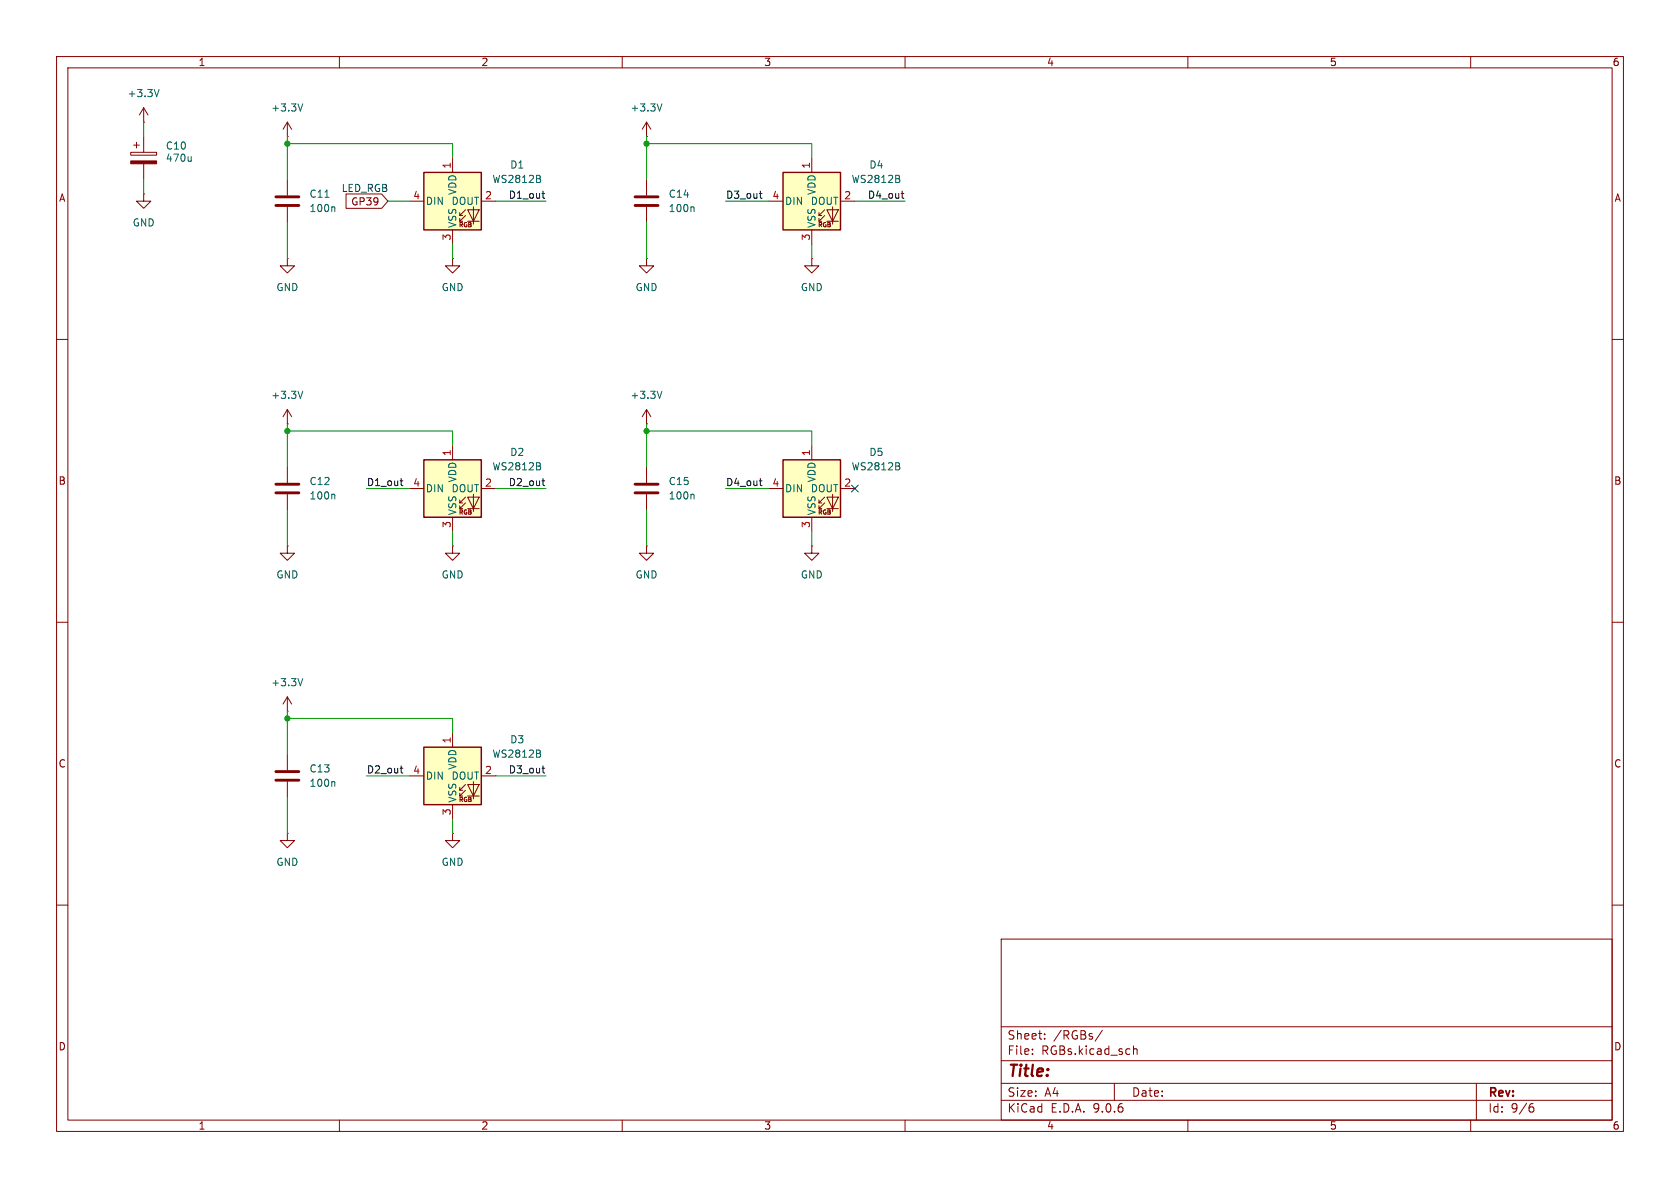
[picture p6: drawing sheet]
(kicad_sch
 (version 20250114)
 (generator "eeschema")
 (generator_version "9.0")
 (paper "A4")
 (lib_symbols
  (symbol "Device:C"
   (pin_numbers (hide yes))
   (pin_names
    (offset 0.254)) (exclude_from_sim no) (in_bom yes) (on_board yes)
   (property "Reference" "C" (at 0.635 2.54 0) (effects (font (size 1.27 1.27)) (justify left)))
   (property "Value" "C" (at 0.635 -2.54 0) (effects (font (size 1.27 1.27)) (justify left)))
   (property "Footprint" "" (at 0.9652 -3.81 0) (effects (font (size 1.27 1.27)) (hide yes)))
   (property "Datasheet" "~" (at 0 0 0) (effects (font (size 1.27 1.27)) (hide yes)))
   (property "Description" "Unpolarized capacitor" (at 0 0 0) (effects (font (size 1.27 1.27)) (hide yes)))
   (symbol "C_0_1"
    (polyline (pts (xy -2.032 0.762) (xy 2.032 0.762)) (stroke (width 0.508) (type default)) (fill (type none)))
    (polyline (pts (xy -2.032 -0.762) (xy 2.032 -0.762)) (stroke (width 0.508) (type default)) (fill (type none))))
   (symbol "C_1_1"
    (pin passive line (at 0 3.81 270) (length 2.794) (name "~" (effects (font (size 1.27 1.27)))) (number "1" (effects (font (size 1.27 1.27)))))
    (pin passive line (at 0 -3.81 90) (length 2.794) (name "~" (effects (font (size 1.27 1.27)))) (number "2" (effects (font (size 1.27 1.27))))))
   (embedded_fonts no))
  (symbol "Device:C_Polarized"
   (pin_numbers (hide yes))
   (pin_names
    (offset 0.254)) (exclude_from_sim no) (in_bom yes) (on_board yes)
   (property "Reference" "C" (at 0.635 2.54 0) (effects (font (size 1.27 1.27)) (justify left)))
   (property "Value" "C_Polarized" (at 0.635 -2.54 0) (effects (font (size 1.27 1.27)) (justify left)))
   (property "Footprint" "" (at 0.9652 -3.81 0) (effects (font (size 1.27 1.27)) (hide yes)))
   (property "Datasheet" "~" (at 0 0 0) (effects (font (size 1.27 1.27)) (hide yes)))
   (property "Description" "Polarized capacitor" (at 0 0 0) (effects (font (size 1.27 1.27)) (hide yes)))
   (symbol "C_Polarized_0_1"
    (rectangle (start -2.286 0.508) (end 2.286 1.016) (stroke (width 0) (type default)) (fill (type none)))
    (polyline (pts (xy -1.778 2.286) (xy -0.762 2.286)) (stroke (width 0) (type default)) (fill (type none)))
    (polyline (pts (xy -1.27 2.794) (xy -1.27 1.778)) (stroke (width 0) (type default)) (fill (type none)))
    (rectangle (start 2.286 -0.508) (end -2.286 -1.016) (stroke (width 0) (type default)) (fill (type outline))))
   (symbol "C_Polarized_1_1"
    (pin passive line (at 0 3.81 270) (length 2.794) (name "~" (effects (font (size 1.27 1.27)))) (number "1" (effects (font (size 1.27 1.27)))))
    (pin passive line (at 0 -3.81 90) (length 2.794) (name "~" (effects (font (size 1.27 1.27)))) (number "2" (effects (font (size 1.27 1.27))))))
   (embedded_fonts no))
  (symbol "LED:WS2812B"
   (pin_names
    (offset 0.254)) (exclude_from_sim no) (in_bom yes) (on_board yes)
   (property "Reference" "D" (at 5.08 5.715 0) (effects (font (size 1.27 1.27)) (justify right bottom)))
   (property "Value" "WS2812B" (at 1.27 -5.715 0) (effects (font (size 1.27 1.27)) (justify left top)))
   (property "Footprint" "LED_SMD:LED_WS2812B_PLCC4_5.0x5.0mm_P3.2mm" (at 1.27 -7.62 0) (effects (font (size 1.27 1.27)) (justify left top) (hide yes)))
   (property "Datasheet" "https://cdn-shop.adafruit.com/datasheets/WS2812B.pdf" (at 2.54 -9.525 0) (effects (font (size 1.27 1.27)) (justify left top) (hide yes)))
   (property "Description" "RGB LED with integrated controller" (at 0 0 0) (effects (font (size 1.27 1.27)) (hide yes)))
   (symbol "WS2812B_0_0"
    (text "RGB" (at 2.286 -4.191 0) (effects (font (size 0.762 0.762)))))
   (symbol "WS2812B_0_1"
    (polyline (pts (xy 1.27 -2.54) (xy 1.778 -2.54)) (stroke (width 0) (type default)) (fill (type none)))
    (polyline (pts (xy 1.27 -3.556) (xy 1.778 -3.556)) (stroke (width 0) (type default)) (fill (type none)))
    (polyline (pts (xy 2.286 -1.524) (xy 1.27 -2.54) (xy 1.27 -2.032)) (stroke (width 0) (type default)) (fill (type none)))
    (polyline (pts (xy 2.286 -2.54) (xy 1.27 -3.556) (xy 1.27 -3.048)) (stroke (width 0) (type default)) (fill (type none)))
    (polyline (pts (xy 3.683 -1.016) (xy 3.683 -3.556) (xy 3.683 -4.064)) (stroke (width 0) (type default)) (fill (type none)))
    (polyline (pts (xy 4.699 -1.524) (xy 2.667 -1.524) (xy 3.683 -3.556) (xy 4.699 -1.524)) (stroke (width 0) (type default)) (fill (type none)))
    (polyline (pts (xy 4.699 -3.556) (xy 2.667 -3.556)) (stroke (width 0) (type default)) (fill (type none)))
    (rectangle (start 5.08 5.08) (end -5.08 -5.08) (stroke (width 0.254) (type default)) (fill (type background))))
   (symbol "WS2812B_1_1"
    (pin input line (at -7.62 0 0) (length 2.54) (name "DIN" (effects (font (size 1.27 1.27)))) (number "4" (effects (font (size 1.27 1.27)))))
    (pin power_in line (at 0 7.62 270) (length 2.54) (name "VDD" (effects (font (size 1.27 1.27)))) (number "1" (effects (font (size 1.27 1.27)))))
    (pin power_in line (at 0 -7.62 90) (length 2.54) (name "VSS" (effects (font (size 1.27 1.27)))) (number "3" (effects (font (size 1.27 1.27)))))
    (pin output line (at 7.62 0 180) (length 2.54) (name "DOUT" (effects (font (size 1.27 1.27)))) (number "2" (effects (font (size 1.27 1.27))))))
   (embedded_fonts no))
  (symbol "power:+3.3V"
   (power)
   (pin_numbers (hide yes))
   (pin_names
    (offset 0) (hide yes)) (exclude_from_sim no) (in_bom yes) (on_board yes)
   (property "Reference" "#PWR" (at 0 -3.81 0) (effects (font (size 1.27 1.27)) (hide yes)))
   (property "Value" "+3.3V" (at 0 3.556 0) (effects (font (size 1.27 1.27))))
   (property "Footprint" "" (at 0 0 0) (effects (font (size 1.27 1.27)) (hide yes)))
   (property "Datasheet" "" (at 0 0 0) (effects (font (size 1.27 1.27)) (hide yes)))
   (property "Description" "Power symbol creates a global label with name \"+3.3V\"" (at 0 0 0) (effects (font (size 1.27 1.27)) (hide yes)))
   (symbol "+3.3V_0_1"
    (polyline (pts (xy -0.762 1.27) (xy 0 2.54)) (stroke (width 0) (type default)) (fill (type none)))
    (polyline (pts (xy 0 2.54) (xy 0.762 1.27)) (stroke (width 0) (type default)) (fill (type none)))
    (polyline (pts (xy 0 0) (xy 0 2.54)) (stroke (width 0) (type default)) (fill (type none))))
   (symbol "+3.3V_1_1"
    (pin power_in line (at 0 0 90) (length 0) (name "~" (effects (font (size 1.27 1.27)))) (number "1" (effects (font (size 1.27 1.27))))))
   (embedded_fonts no))
  (symbol "power:GND"
   (power)
   (pin_numbers (hide yes))
   (pin_names
    (offset 0) (hide yes)) (exclude_from_sim no) (in_bom yes) (on_board yes)
   (property "Reference" "#PWR" (at 0 -6.35 0) (effects (font (size 1.27 1.27)) (hide yes)))
   (property "Value" "GND" (at 0 -3.81 0) (effects (font (size 1.27 1.27))))
   (property "Footprint" "" (at 0 0 0) (effects (font (size 1.27 1.27)) (hide yes)))
   (property "Datasheet" "" (at 0 0 0) (effects (font (size 1.27 1.27)) (hide yes)))
   (property "Description" "Power symbol creates a global label with name \"GND\" , ground" (at 0 0 0) (effects (font (size 1.27 1.27)) (hide yes)))
   (symbol "GND_0_1"
    (polyline (pts (xy 0 0) (xy 0 -1.27) (xy 1.27 -1.27) (xy 0 -2.54) (xy -1.27 -1.27) (xy 0 -1.27)) (stroke (width 0) (type default)) (fill (type none))))
   (symbol "GND_1_1"
    (pin power_in line (at 0 0 270) (length 0) (name "~" (effects (font (size 1.27 1.27)))) (number "1" (effects (font (size 1.27 1.27))))))
   (embedded_fonts no)))
 (text "LED_RGB"
  (exclude_from_sim no)
  (at 64.516 33.528 0)
  (effects (font (size 1.27 1.27))))
 (junction
  (at 114.3 76.2)
  (diameter 0)
  (color 0 0 0 0))
 (junction
  (at 50.8 76.2)
  (diameter 0)
  (color 0 0 0 0))
 (junction
  (at 50.8 25.4)
  (diameter 0)
  (color 0 0 0 0))
 (junction
  (at 50.8 127)
  (diameter 0)
  (color 0 0 0 0))
 (junction
  (at 114.3 25.4)
  (diameter 0)
  (color 0 0 0 0))
 (no_connect
  (at 151.13 86.36))
 (wire
  (pts (xy 114.3 25.4) (xy 143.51 25.4))
  (stroke (width 0) (type default)))
 (wire
  (pts (xy 80.01 45.72) (xy 80.01 43.18))
  (stroke (width 0) (type default)))
 (wire
  (pts (xy 64.77 86.36) (xy 72.39 86.36))
  (stroke (width 0) (type default)))
 (wire
  (pts (xy 128.27 35.56) (xy 135.89 35.56))
  (stroke (width 0) (type default)))
 (wire
  (pts (xy 151.13 35.56) (xy 160.02 35.56))
  (stroke (width 0) (type default)))
 (wire
  (pts (xy 50.8 25.4) (xy 80.01 25.4))
  (stroke (width 0) (type default)))
 (wire
  (pts (xy 114.3 82.55) (xy 114.3 76.2))
  (stroke (width 0) (type default)))
 (wire
  (pts (xy 87.63 35.56) (xy 96.52 35.56))
  (stroke (width 0) (type default)))
 (wire
  (pts (xy 80.01 76.2) (xy 80.01 78.74))
  (stroke (width 0) (type default)))
 (wire
  (pts (xy 50.8 39.37) (xy 50.8 45.72))
  (stroke (width 0) (type default)))
 (wire
  (pts (xy 80.01 25.4) (xy 80.01 27.94))
  (stroke (width 0) (type default)))
 (wire
  (pts (xy 50.8 82.55) (xy 50.8 76.2))
  (stroke (width 0) (type default)))
 (wire
  (pts (xy 114.3 74.93) (xy 114.3 76.2))
  (stroke (width 0) (type default)))
 (wire
  (pts (xy 143.51 25.4) (xy 143.51 27.94))
  (stroke (width 0) (type default)))
 (wire
  (pts (xy 143.51 96.52) (xy 143.51 93.98))
  (stroke (width 0) (type default)))
 (wire
  (pts (xy 87.63 137.16) (xy 96.52 137.16))
  (stroke (width 0) (type default)))
 (wire
  (pts (xy 25.4 31.75) (xy 25.4 34.29))
  (stroke (width 0) (type default)))
 (wire
  (pts (xy 50.8 133.35) (xy 50.8 127))
  (stroke (width 0) (type default)))
 (wire
  (pts (xy 114.3 24.13) (xy 114.3 25.4))
  (stroke (width 0) (type default)))
 (wire
  (pts (xy 25.4 21.59) (xy 25.4 24.13))
  (stroke (width 0) (type default)))
 (wire
  (pts (xy 50.8 25.4) (xy 50.8 31.75))
  (stroke (width 0) (type default)))
 (wire
  (pts (xy 143.51 76.2) (xy 143.51 78.74))
  (stroke (width 0) (type default)))
 (wire
  (pts (xy 128.27 86.36) (xy 135.89 86.36))
  (stroke (width 0) (type default)))
 (wire
  (pts (xy 143.51 45.72) (xy 143.51 43.18))
  (stroke (width 0) (type default)))
 (wire
  (pts (xy 80.01 127) (xy 80.01 129.54))
  (stroke (width 0) (type default)))
 (wire
  (pts (xy 114.3 90.17) (xy 114.3 96.52))
  (stroke (width 0) (type default)))
 (wire
  (pts (xy 114.3 76.2) (xy 143.51 76.2))
  (stroke (width 0) (type default)))
 (wire
  (pts (xy 50.8 76.2) (xy 80.01 76.2))
  (stroke (width 0) (type default)))
 (wire
  (pts (xy 50.8 140.97) (xy 50.8 147.32))
  (stroke (width 0) (type default)))
 (wire
  (pts (xy 87.63 86.36) (xy 96.52 86.36))
  (stroke (width 0) (type default)))
 (wire
  (pts (xy 80.01 147.32) (xy 80.01 144.78))
  (stroke (width 0) (type default)))
 (wire
  (pts (xy 50.8 24.13) (xy 50.8 25.4))
  (stroke (width 0) (type default)))
 (wire
  (pts (xy 68.58 35.56) (xy 72.39 35.56))
  (stroke (width 0) (type default)))
 (wire
  (pts (xy 50.8 74.93) (xy 50.8 76.2))
  (stroke (width 0) (type default)))
 (wire
  (pts (xy 50.8 127) (xy 80.01 127))
  (stroke (width 0) (type default)))
 (wire
  (pts (xy 50.8 125.73) (xy 50.8 127))
  (stroke (width 0) (type default)))
 (wire
  (pts (xy 114.3 39.37) (xy 114.3 45.72))
  (stroke (width 0) (type default)))
 (wire
  (pts (xy 64.77 137.16) (xy 72.39 137.16))
  (stroke (width 0) (type default)))
 (wire
  (pts (xy 50.8 90.17) (xy 50.8 96.52))
  (stroke (width 0) (type default)))
 (wire
  (pts (xy 114.3 31.75) (xy 114.3 25.4))
  (stroke (width 0) (type default)))
 (wire
  (pts (xy 80.01 96.52) (xy 80.01 93.98))
  (stroke (width 0) (type default)))
 (label "D2_out"
  (at 96.52 86.36 180)
  (effects (font (size 1.27 1.27)) (justify right bottom)))
 (label "D4_out"
  (at 128.27 86.36 0)
  (effects (font (size 1.27 1.27)) (justify left bottom)))
 (label "D2_out"
  (at 64.77 137.16 0)
  (effects (font (size 1.27 1.27)) (justify left bottom)))
 (label "D4_out"
  (at 160.02 35.56 180)
  (effects (font (size 1.27 1.27)) (justify right bottom)))
 (label "D1_out"
  (at 96.52 35.56 180)
  (effects (font (size 1.27 1.27)) (justify right bottom)))
 (label "D3_out"
  (at 96.52 137.16 180)
  (effects (font (size 1.27 1.27)) (justify right bottom)))
 (label "D3_out"
  (at 128.27 35.56 0)
  (effects (font (size 1.27 1.27)) (justify left bottom)))
 (label "D1_out"
  (at 64.77 86.36 0)
  (effects (font (size 1.27 1.27)) (justify left bottom)))
 (global_label "GP39"
  (shape input)
  (at 68.58 35.56 180)
  (fields_autoplaced yes)
  (effects (font (size 1.27 1.27)) (justify right))
  (property "Intersheetrefs" "${INTERSHEET_REFS}" (at 60.6358 35.56 0) (effects (font (size 1.27 1.27)) (justify right) (hide yes))))
 (symbol
  (lib_id "power:GND")
  (at 80.01 147.32 0)
  (unit 1)
  (exclude_from_sim no)
  (in_bom yes)
  (on_board yes)
  (dnp no)
  (fields_autoplaced yes)
  (property "Reference" "#PWR038" (at 80.01 153.67 0) (effects (font (size 1.27 1.27)) (hide yes)))
  (property "Value" "GND" (at 80.01 152.4 0) (effects (font (size 1.27 1.27))))
  (property "Footprint" "" (at 80.01 147.32 0) (effects (font (size 1.27 1.27)) (hide yes)))
  (property "Datasheet" "" (at 80.01 147.32 0) (effects (font (size 1.27 1.27)) (hide yes)))
  (property "Description" "Power symbol creates a global label with name \"GND\" , ground" (at 80.01 147.32 0) (effects (font (size 1.27 1.27)) (hide yes)))
  (pin "1"))
 (symbol
  (lib_id "power:GND")
  (at 50.8 45.72 0)
  (unit 1)
  (exclude_from_sim no)
  (in_bom yes)
  (on_board yes)
  (dnp no)
  (fields_autoplaced yes)
  (property "Reference" "#PWR04" (at 50.8 52.07 0) (effects (font (size 1.27 1.27)) (hide yes)))
  (property "Value" "GND" (at 50.8 50.8 0) (effects (font (size 1.27 1.27))))
  (property "Footprint" "" (at 50.8 45.72 0) (effects (font (size 1.27 1.27)) (hide yes)))
  (property "Datasheet" "" (at 50.8 45.72 0) (effects (font (size 1.27 1.27)) (hide yes)))
  (property "Description" "Power symbol creates a global label with name \"GND\" , ground" (at 50.8 45.72 0) (effects (font (size 1.27 1.27)) (hide yes)))
  (pin "1"))
 (symbol
  (lib_id "power:GND")
  (at 80.01 45.72 0)
  (unit 1)
  (exclude_from_sim no)
  (in_bom yes)
  (on_board yes)
  (dnp no)
  (fields_autoplaced yes)
  (property "Reference" "#PWR036" (at 80.01 52.07 0) (effects (font (size 1.27 1.27)) (hide yes)))
  (property "Value" "GND" (at 80.01 50.8 0) (effects (font (size 1.27 1.27))))
  (property "Footprint" "" (at 80.01 45.72 0) (effects (font (size 1.27 1.27)) (hide yes)))
  (property "Datasheet" "" (at 80.01 45.72 0) (effects (font (size 1.27 1.27)) (hide yes)))
  (property "Description" "Power symbol creates a global label with name \"GND\" , ground" (at 80.01 45.72 0) (effects (font (size 1.27 1.27)) (hide yes)))
  (pin "1"))
 (symbol
  (lib_id "power:GND")
  (at 80.01 96.52 0)
  (unit 1)
  (exclude_from_sim no)
  (in_bom yes)
  (on_board yes)
  (dnp no)
  (fields_autoplaced yes)
  (property "Reference" "#PWR037" (at 80.01 102.87 0) (effects (font (size 1.27 1.27)) (hide yes)))
  (property "Value" "GND" (at 80.01 101.6 0) (effects (font (size 1.27 1.27))))
  (property "Footprint" "" (at 80.01 96.52 0) (effects (font (size 1.27 1.27)) (hide yes)))
  (property "Datasheet" "" (at 80.01 96.52 0) (effects (font (size 1.27 1.27)) (hide yes)))
  (property "Description" "Power symbol creates a global label with name \"GND\" , ground" (at 80.01 96.52 0) (effects (font (size 1.27 1.27)) (hide yes)))
  (pin "1"))
 (symbol
  (lib_id "power:+3.3V")
  (at 114.3 74.93 0)
  (unit 1)
  (exclude_from_sim no)
  (in_bom yes)
  (on_board yes)
  (dnp no)
  (fields_autoplaced yes)
  (property "Reference" "#PWR045" (at 114.3 78.74 0) (effects (font (size 1.27 1.27)) (hide yes)))
  (property "Value" "+3.3V" (at 114.3 69.85 0) (effects (font (size 1.27 1.27))))
  (property "Footprint" "" (at 114.3 74.93 0) (effects (font (size 1.27 1.27)) (hide yes)))
  (property "Datasheet" "" (at 114.3 74.93 0) (effects (font (size 1.27 1.27)) (hide yes)))
  (property "Description" "Power symbol creates a global label with name \"+3.3V\"" (at 114.3 74.93 0) (effects (font (size 1.27 1.27)) (hide yes)))
  (pin "1"))
 (symbol
  (lib_id "power:GND")
  (at 25.4 34.29 0)
  (unit 1)
  (exclude_from_sim no)
  (in_bom yes)
  (on_board yes)
  (dnp no)
  (fields_autoplaced yes)
  (property "Reference" "#PWR09" (at 25.4 40.64 0) (effects (font (size 1.27 1.27)) (hide yes)))
  (property "Value" "GND" (at 25.4 39.37 0) (effects (font (size 1.27 1.27))))
  (property "Footprint" "" (at 25.4 34.29 0) (effects (font (size 1.27 1.27)) (hide yes)))
  (property "Datasheet" "" (at 25.4 34.29 0) (effects (font (size 1.27 1.27)) (hide yes)))
  (property "Description" "Power symbol creates a global label with name \"GND\" , ground" (at 25.4 34.29 0) (effects (font (size 1.27 1.27)) (hide yes)))
  (pin "1"))
 (symbol
  (lib_id "Device:C_Polarized")
  (at 25.4 27.94 0)
  (unit 1)
  (exclude_from_sim no)
  (in_bom yes)
  (on_board yes)
  (dnp no)
  (fields_autoplaced yes)
  (property "Reference" "C10" (at 29.21 25.7809 0) (effects (font (size 1.27 1.27)) (justify left)))
  (property "Value" "470u" (at 29.21 27.94 0) (effects (font (size 1.27 1.27)) (justify left)))
  (property "Footprint" "Capacitor_THT:CP_Radial_D10.0mm_P3.80mm" (at 26.3652 31.75 0) (effects (font (size 1.27 1.27)) (hide yes)))
  (property "Datasheet" "~" (at 25.4 27.94 0) (effects (font (size 1.27 1.27)) (hide yes)))
  (property "Description" "Polarized capacitor" (at 25.4 27.94 0) (effects (font (size 1.27 1.27)) (hide yes)))
  (pin "2")
  (pin "1"))
 (symbol
  (lib_id "power:GND")
  (at 143.51 45.72 0)
  (unit 1)
  (exclude_from_sim no)
  (in_bom yes)
  (on_board yes)
  (dnp no)
  (fields_autoplaced yes)
  (property "Reference" "#PWR039" (at 143.51 52.07 0) (effects (font (size 1.27 1.27)) (hide yes)))
  (property "Value" "GND" (at 143.51 50.8 0) (effects (font (size 1.27 1.27))))
  (property "Footprint" "" (at 143.51 45.72 0) (effects (font (size 1.27 1.27)) (hide yes)))
  (property "Datasheet" "" (at 143.51 45.72 0) (effects (font (size 1.27 1.27)) (hide yes)))
  (property "Description" "Power symbol creates a global label with name \"GND\" , ground" (at 143.51 45.72 0) (effects (font (size 1.27 1.27)) (hide yes)))
  (pin "1"))
 (symbol
  (lib_id "power:GND")
  (at 50.8 147.32 0)
  (unit 1)
  (exclude_from_sim no)
  (in_bom yes)
  (on_board yes)
  (dnp no)
  (fields_autoplaced yes)
  (property "Reference" "#PWR033" (at 50.8 153.67 0) (effects (font (size 1.27 1.27)) (hide yes)))
  (property "Value" "GND" (at 50.8 152.4 0) (effects (font (size 1.27 1.27))))
  (property "Footprint" "" (at 50.8 147.32 0) (effects (font (size 1.27 1.27)) (hide yes)))
  (property "Datasheet" "" (at 50.8 147.32 0) (effects (font (size 1.27 1.27)) (hide yes)))
  (property "Description" "Power symbol creates a global label with name \"GND\" , ground" (at 50.8 147.32 0) (effects (font (size 1.27 1.27)) (hide yes)))
  (pin "1"))
 (symbol
  (lib_id "power:GND")
  (at 114.3 96.52 0)
  (unit 1)
  (exclude_from_sim no)
  (in_bom yes)
  (on_board yes)
  (dnp no)
  (fields_autoplaced yes)
  (property "Reference" "#PWR035" (at 114.3 102.87 0) (effects (font (size 1.27 1.27)) (hide yes)))
  (property "Value" "GND" (at 114.3 101.6 0) (effects (font (size 1.27 1.27))))
  (property "Footprint" "" (at 114.3 96.52 0) (effects (font (size 1.27 1.27)) (hide yes)))
  (property "Datasheet" "" (at 114.3 96.52 0) (effects (font (size 1.27 1.27)) (hide yes)))
  (property "Description" "Power symbol creates a global label with name \"GND\" , ground" (at 114.3 96.52 0) (effects (font (size 1.27 1.27)) (hide yes)))
  (pin "1"))
 (symbol
  (lib_id "power:GND")
  (at 50.8 96.52 0)
  (unit 1)
  (exclude_from_sim no)
  (in_bom yes)
  (on_board yes)
  (dnp no)
  (fields_autoplaced yes)
  (property "Reference" "#PWR032" (at 50.8 102.87 0) (effects (font (size 1.27 1.27)) (hide yes)))
  (property "Value" "GND" (at 50.8 101.6 0) (effects (font (size 1.27 1.27))))
  (property "Footprint" "" (at 50.8 96.52 0) (effects (font (size 1.27 1.27)) (hide yes)))
  (property "Datasheet" "" (at 50.8 96.52 0) (effects (font (size 1.27 1.27)) (hide yes)))
  (property "Description" "Power symbol creates a global label with name \"GND\" , ground" (at 50.8 96.52 0) (effects (font (size 1.27 1.27)) (hide yes)))
  (pin "1"))
 (symbol
  (lib_id "power:+3.3V")
  (at 25.4 21.59 0)
  (unit 1)
  (exclude_from_sim no)
  (in_bom yes)
  (on_board yes)
  (dnp no)
  (fields_autoplaced yes)
  (property "Reference" "#PWR010" (at 25.4 25.4 0) (effects (font (size 1.27 1.27)) (hide yes)))
  (property "Value" "+3.3V" (at 25.4 16.51 0) (effects (font (size 1.27 1.27))))
  (property "Footprint" "" (at 25.4 21.59 0) (effects (font (size 1.27 1.27)) (hide yes)))
  (property "Datasheet" "" (at 25.4 21.59 0) (effects (font (size 1.27 1.27)) (hide yes)))
  (property "Description" "Power symbol creates a global label with name \"+3.3V\"" (at 25.4 21.59 0) (effects (font (size 1.27 1.27)) (hide yes)))
  (pin "1"))
 (symbol
  (lib_id "power:GND")
  (at 143.51 96.52 0)
  (unit 1)
  (exclude_from_sim no)
  (in_bom yes)
  (on_board yes)
  (dnp no)
  (fields_autoplaced yes)
  (property "Reference" "#PWR040" (at 143.51 102.87 0) (effects (font (size 1.27 1.27)) (hide yes)))
  (property "Value" "GND" (at 143.51 101.6 0) (effects (font (size 1.27 1.27))))
  (property "Footprint" "" (at 143.51 96.52 0) (effects (font (size 1.27 1.27)) (hide yes)))
  (property "Datasheet" "" (at 143.51 96.52 0) (effects (font (size 1.27 1.27)) (hide yes)))
  (property "Description" "Power symbol creates a global label with name \"GND\" , ground" (at 143.51 96.52 0) (effects (font (size 1.27 1.27)) (hide yes)))
  (pin "1"))
 (symbol
  (lib_id "LED:WS2812B")
  (at 80.01 137.16 0)
  (unit 1)
  (exclude_from_sim no)
  (in_bom yes)
  (on_board yes)
  (dnp no)
  (fields_autoplaced yes)
  (property "Reference" "D3" (at 91.44 130.7398 0) (effects (font (size 1.27 1.27))))
  (property "Value" "WS2812B" (at 91.44 133.2798 0) (effects (font (size 1.27 1.27))))
  (property "Footprint" "LED_SMD:LED_WS2812B_PLCC4_5.0x5.0mm_P3.2mm" (at 81.28 144.78 0) (effects (font (size 1.27 1.27)) (justify left top) (hide yes)))
  (property "Datasheet" "https://cdn-shop.adafruit.com/datasheets/WS2812B.pdf" (at 82.55 146.685 0) (effects (font (size 1.27 1.27)) (justify left top) (hide yes)))
  (property "Description" "RGB LED with integrated controller" (at 80.01 137.16 0) (effects (font (size 1.27 1.27)) (hide yes)))
  (pin "4")
  (pin "1")
  (pin "3")
  (pin "2"))
 (symbol
  (lib_id "power:GND")
  (at 114.3 45.72 0)
  (unit 1)
  (exclude_from_sim no)
  (in_bom yes)
  (on_board yes)
  (dnp no)
  (fields_autoplaced yes)
  (property "Reference" "#PWR034" (at 114.3 52.07 0) (effects (font (size 1.27 1.27)) (hide yes)))
  (property "Value" "GND" (at 114.3 50.8 0) (effects (font (size 1.27 1.27))))
  (property "Footprint" "" (at 114.3 45.72 0) (effects (font (size 1.27 1.27)) (hide yes)))
  (property "Datasheet" "" (at 114.3 45.72 0) (effects (font (size 1.27 1.27)) (hide yes)))
  (property "Description" "Power symbol creates a global label with name \"GND\" , ground" (at 114.3 45.72 0) (effects (font (size 1.27 1.27)) (hide yes)))
  (pin "1"))
 (symbol
  (lib_id "LED:WS2812B")
  (at 80.01 86.36 0)
  (unit 1)
  (exclude_from_sim no)
  (in_bom yes)
  (on_board yes)
  (dnp no)
  (fields_autoplaced yes)
  (property "Reference" "D2" (at 91.44 79.9398 0) (effects (font (size 1.27 1.27))))
  (property "Value" "WS2812B" (at 91.44 82.4798 0) (effects (font (size 1.27 1.27))))
  (property "Footprint" "LED_SMD:LED_WS2812B_PLCC4_5.0x5.0mm_P3.2mm" (at 81.28 93.98 0) (effects (font (size 1.27 1.27)) (justify left top) (hide yes)))
  (property "Datasheet" "https://cdn-shop.adafruit.com/datasheets/WS2812B.pdf" (at 82.55 95.885 0) (effects (font (size 1.27 1.27)) (justify left top) (hide yes)))
  (property "Description" "RGB LED with integrated controller" (at 80.01 86.36 0) (effects (font (size 1.27 1.27)) (hide yes)))
  (pin "4")
  (pin "1")
  (pin "3")
  (pin "2"))
 (symbol
  (lib_id "power:+3.3V")
  (at 114.3 24.13 0)
  (unit 1)
  (exclude_from_sim no)
  (in_bom yes)
  (on_board yes)
  (dnp no)
  (fields_autoplaced yes)
  (property "Reference" "#PWR044" (at 114.3 27.94 0) (effects (font (size 1.27 1.27)) (hide yes)))
  (property "Value" "+3.3V" (at 114.3 19.05 0) (effects (font (size 1.27 1.27))))
  (property "Footprint" "" (at 114.3 24.13 0) (effects (font (size 1.27 1.27)) (hide yes)))
  (property "Datasheet" "" (at 114.3 24.13 0) (effects (font (size 1.27 1.27)) (hide yes)))
  (property "Description" "Power symbol creates a global label with name \"+3.3V\"" (at 114.3 24.13 0) (effects (font (size 1.27 1.27)) (hide yes)))
  (pin "1"))
 (symbol
  (lib_id "power:+3.3V")
  (at 50.8 24.13 0)
  (unit 1)
  (exclude_from_sim no)
  (in_bom yes)
  (on_board yes)
  (dnp no)
  (fields_autoplaced yes)
  (property "Reference" "#PWR041" (at 50.8 27.94 0) (effects (font (size 1.27 1.27)) (hide yes)))
  (property "Value" "+3.3V" (at 50.8 19.05 0) (effects (font (size 1.27 1.27))))
  (property "Footprint" "" (at 50.8 24.13 0) (effects (font (size 1.27 1.27)) (hide yes)))
  (property "Datasheet" "" (at 50.8 24.13 0) (effects (font (size 1.27 1.27)) (hide yes)))
  (property "Description" "Power symbol creates a global label with name \"+3.3V\"" (at 50.8 24.13 0) (effects (font (size 1.27 1.27)) (hide yes)))
  (pin "1"))
 (symbol
  (lib_id "Device:C")
  (at 114.3 35.56 0)
  (unit 1)
  (exclude_from_sim no)
  (in_bom yes)
  (on_board yes)
  (dnp no)
  (fields_autoplaced yes)
  (property "Reference" "C14" (at 118.11 34.2899 0) (effects (font (size 1.27 1.27)) (justify left)))
  (property "Value" "100n" (at 118.11 36.8299 0) (effects (font (size 1.27 1.27)) (justify left)))
  (property "Footprint" "Capacitor_SMD:C_1206_3216Metric_Pad1.33x1.80mm_HandSolder" (at 115.2652 39.37 0) (effects (font (size 1.27 1.27)) (hide yes)))
  (property "Datasheet" "~" (at 114.3 35.56 0) (effects (font (size 1.27 1.27)) (hide yes)))
  (property "Description" "Unpolarized capacitor" (at 114.3 35.56 0) (effects (font (size 1.27 1.27)) (hide yes)))
  (pin "1")
  (pin "2"))
 (symbol
  (lib_id "Device:C")
  (at 50.8 137.16 0)
  (unit 1)
  (exclude_from_sim no)
  (in_bom yes)
  (on_board yes)
  (dnp no)
  (fields_autoplaced yes)
  (property "Reference" "C13" (at 54.61 135.8899 0) (effects (font (size 1.27 1.27)) (justify left)))
  (property "Value" "100n" (at 54.61 138.4299 0) (effects (font (size 1.27 1.27)) (justify left)))
  (property "Footprint" "Capacitor_SMD:C_1206_3216Metric_Pad1.33x1.80mm_HandSolder" (at 51.7652 140.97 0) (effects (font (size 1.27 1.27)) (hide yes)))
  (property "Datasheet" "~" (at 50.8 137.16 0) (effects (font (size 1.27 1.27)) (hide yes)))
  (property "Description" "Unpolarized capacitor" (at 50.8 137.16 0) (effects (font (size 1.27 1.27)) (hide yes)))
  (pin "1")
  (pin "2"))
 (symbol
  (lib_id "LED:WS2812B")
  (at 80.01 35.56 0)
  (unit 1)
  (exclude_from_sim no)
  (in_bom yes)
  (on_board yes)
  (dnp no)
  (fields_autoplaced yes)
  (property "Reference" "D1" (at 91.44 29.1398 0) (effects (font (size 1.27 1.27))))
  (property "Value" "WS2812B" (at 91.44 31.6798 0) (effects (font (size 1.27 1.27))))
  (property "Footprint" "LED_SMD:LED_WS2812B_PLCC4_5.0x5.0mm_P3.2mm" (at 81.28 43.18 0) (effects (font (size 1.27 1.27)) (justify left top) (hide yes)))
  (property "Datasheet" "https://cdn-shop.adafruit.com/datasheets/WS2812B.pdf" (at 82.55 45.085 0) (effects (font (size 1.27 1.27)) (justify left top) (hide yes)))
  (property "Description" "RGB LED with integrated controller" (at 80.01 35.56 0) (effects (font (size 1.27 1.27)) (hide yes)))
  (pin "4")
  (pin "1")
  (pin "3")
  (pin "2"))
 (symbol
  (lib_id "LED:WS2812B")
  (at 143.51 86.36 0)
  (unit 1)
  (exclude_from_sim no)
  (in_bom yes)
  (on_board yes)
  (dnp no)
  (fields_autoplaced yes)
  (property "Reference" "D5" (at 154.94 79.9398 0) (effects (font (size 1.27 1.27))))
  (property "Value" "WS2812B" (at 154.94 82.4798 0) (effects (font (size 1.27 1.27))))
  (property "Footprint" "LED_SMD:LED_WS2812B_PLCC4_5.0x5.0mm_P3.2mm" (at 144.78 93.98 0) (effects (font (size 1.27 1.27)) (justify left top) (hide yes)))
  (property "Datasheet" "https://cdn-shop.adafruit.com/datasheets/WS2812B.pdf" (at 146.05 95.885 0) (effects (font (size 1.27 1.27)) (justify left top) (hide yes)))
  (property "Description" "RGB LED with integrated controller" (at 143.51 86.36 0) (effects (font (size 1.27 1.27)) (hide yes)))
  (pin "4")
  (pin "1")
  (pin "3")
  (pin "2"))
 (symbol
  (lib_id "power:+3.3V")
  (at 50.8 125.73 0)
  (unit 1)
  (exclude_from_sim no)
  (in_bom yes)
  (on_board yes)
  (dnp no)
  (fields_autoplaced yes)
  (property "Reference" "#PWR043" (at 50.8 129.54 0) (effects (font (size 1.27 1.27)) (hide yes)))
  (property "Value" "+3.3V" (at 50.8 120.65 0) (effects (font (size 1.27 1.27))))
  (property "Footprint" "" (at 50.8 125.73 0) (effects (font (size 1.27 1.27)) (hide yes)))
  (property "Datasheet" "" (at 50.8 125.73 0) (effects (font (size 1.27 1.27)) (hide yes)))
  (property "Description" "Power symbol creates a global label with name \"+3.3V\"" (at 50.8 125.73 0) (effects (font (size 1.27 1.27)) (hide yes)))
  (pin "1"))
 (symbol
  (lib_id "power:+3.3V")
  (at 50.8 74.93 0)
  (unit 1)
  (exclude_from_sim no)
  (in_bom yes)
  (on_board yes)
  (dnp no)
  (fields_autoplaced yes)
  (property "Reference" "#PWR042" (at 50.8 78.74 0) (effects (font (size 1.27 1.27)) (hide yes)))
  (property "Value" "+3.3V" (at 50.8 69.85 0) (effects (font (size 1.27 1.27))))
  (property "Footprint" "" (at 50.8 74.93 0) (effects (font (size 1.27 1.27)) (hide yes)))
  (property "Datasheet" "" (at 50.8 74.93 0) (effects (font (size 1.27 1.27)) (hide yes)))
  (property "Description" "Power symbol creates a global label with name \"+3.3V\"" (at 50.8 74.93 0) (effects (font (size 1.27 1.27)) (hide yes)))
  (pin "1"))
 (symbol
  (lib_id "Device:C")
  (at 114.3 86.36 0)
  (unit 1)
  (exclude_from_sim no)
  (in_bom yes)
  (on_board yes)
  (dnp no)
  (fields_autoplaced yes)
  (property "Reference" "C15" (at 118.11 85.0899 0) (effects (font (size 1.27 1.27)) (justify left)))
  (property "Value" "100n" (at 118.11 87.6299 0) (effects (font (size 1.27 1.27)) (justify left)))
  (property "Footprint" "Capacitor_SMD:C_1206_3216Metric_Pad1.33x1.80mm_HandSolder" (at 115.2652 90.17 0) (effects (font (size 1.27 1.27)) (hide yes)))
  (property "Datasheet" "~" (at 114.3 86.36 0) (effects (font (size 1.27 1.27)) (hide yes)))
  (property "Description" "Unpolarized capacitor" (at 114.3 86.36 0) (effects (font (size 1.27 1.27)) (hide yes)))
  (pin "1")
  (pin "2"))
 (symbol
  (lib_id "Device:C")
  (at 50.8 35.56 0)
  (unit 1)
  (exclude_from_sim no)
  (in_bom yes)
  (on_board yes)
  (dnp no)
  (fields_autoplaced yes)
  (property "Reference" "C11" (at 54.61 34.2899 0) (effects (font (size 1.27 1.27)) (justify left)))
  (property "Value" "100n" (at 54.61 36.8299 0) (effects (font (size 1.27 1.27)) (justify left)))
  (property "Footprint" "Capacitor_SMD:C_1206_3216Metric_Pad1.33x1.80mm_HandSolder" (at 51.7652 39.37 0) (effects (font (size 1.27 1.27)) (hide yes)))
  (property "Datasheet" "~" (at 50.8 35.56 0) (effects (font (size 1.27 1.27)) (hide yes)))
  (property "Description" "Unpolarized capacitor" (at 50.8 35.56 0) (effects (font (size 1.27 1.27)) (hide yes)))
  (pin "1")
  (pin "2"))
 (symbol
  (lib_id "Device:C")
  (at 50.8 86.36 0)
  (unit 1)
  (exclude_from_sim no)
  (in_bom yes)
  (on_board yes)
  (dnp no)
  (fields_autoplaced yes)
  (property "Reference" "C12" (at 54.61 85.0899 0) (effects (font (size 1.27 1.27)) (justify left)))
  (property "Value" "100n" (at 54.61 87.6299 0) (effects (font (size 1.27 1.27)) (justify left)))
  (property "Footprint" "Capacitor_SMD:C_1206_3216Metric_Pad1.33x1.80mm_HandSolder" (at 51.7652 90.17 0) (effects (font (size 1.27 1.27)) (hide yes)))
  (property "Datasheet" "~" (at 50.8 86.36 0) (effects (font (size 1.27 1.27)) (hide yes)))
  (property "Description" "Unpolarized capacitor" (at 50.8 86.36 0) (effects (font (size 1.27 1.27)) (hide yes)))
  (pin "1")
  (pin "2"))
 (symbol
  (lib_id "LED:WS2812B")
  (at 143.51 35.56 0)
  (unit 1)
  (exclude_from_sim no)
  (in_bom yes)
  (on_board yes)
  (dnp no)
  (fields_autoplaced yes)
  (property "Reference" "D4" (at 154.94 29.1398 0) (effects (font (size 1.27 1.27))))
  (property "Value" "WS2812B" (at 154.94 31.6798 0) (effects (font (size 1.27 1.27))))
  (property "Footprint" "LED_SMD:LED_WS2812B_PLCC4_5.0x5.0mm_P3.2mm" (at 144.78 43.18 0) (effects (font (size 1.27 1.27)) (justify left top) (hide yes)))
  (property "Datasheet" "https://cdn-shop.adafruit.com/datasheets/WS2812B.pdf" (at 146.05 45.085 0) (effects (font (size 1.27 1.27)) (justify left top) (hide yes)))
  (property "Description" "RGB LED with integrated controller" (at 143.51 35.56 0) (effects (font (size 1.27 1.27)) (hide yes)))
  (pin "4")
  (pin "1")
  (pin "3")
  (pin "2")))
